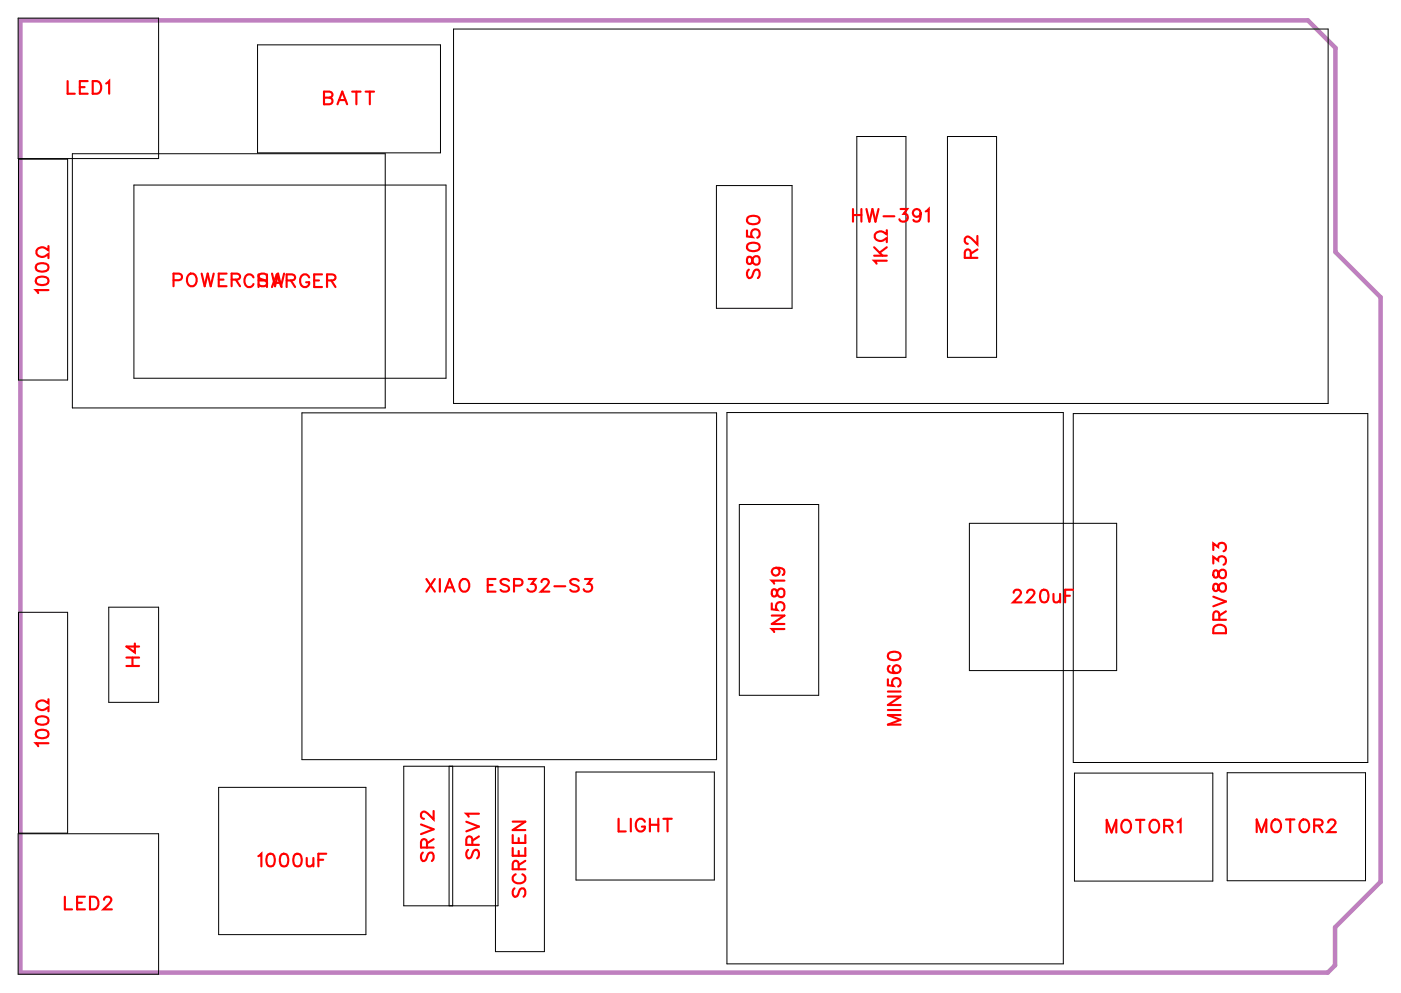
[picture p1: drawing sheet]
<svg xmlns="http://www.w3.org/2000/svg" width="79mm" height="56mm" viewBox="0 0 79 56" stroke-linecap="round" stroke-linejoin="round" font-family="sans-serif">
<path d="M1.1 1.1h72.2l1.6 1.6v11.4l2.5 2.6v32.7l-2.6 2.6v2.1l-.4 .4h-73.3zM77.4 49.4h.1" fill="none" stroke="#bf80bf" stroke-width=".25"/>
<g fill="none" stroke="#000" stroke-width=".06">
<path d="M1 1h7.9v7.9h-7.9zM1 8.9h2.8v12.4h-2.8zM4.1 8.6h17.5v14.3h-17.5zM7.5 10.4h17.5v10.8h-17.5zM14.4 2.5h10.3v6.1h-10.3zM25.4 1.6h49v21h-49zM40.2 10.4h4.2v6.9h-4.2zM48 7.7h2.8v12.3h-2.8zM53.1 7.7h2.8v12.3h-2.8zM1 34.3h2.8v12.4h-2.8zM6.1 34h2.8v5.4h-2.8zM16.9 23.1h23.3v19.5h-23.3z"/>
<path d="M40.7 23.1h18.9v30.9h-18.9zM41.4 28.3h4.5v10.7h-4.5zM54.3 29.3h8.3v8.3h-8.3zM60.2 23.2h16.5v19.5h-16.5zM1 46.7h7.9v7.9h-7.9zM12.3 44.1h8.2v8.3h-8.2zM22.6 43h5.3v7.8h-5.3zM25.2 43v7.8M25.4 43v7.8M27.8 43h2.7v10.3h-2.7zM32.3 43.3h7.7v6h-7.7zM60.2 43.3h7.8v6.1h-7.8z"/>
<path d="M68.8 43.3h7.7v6.1h-7.7z"/>
</g>
<g fill="none" stroke="#f00" stroke-width=".12">
<path d="M2 15.6l.3-.1a.3 .3 0 0 1 .4 .3 .38 .38 0 0 1-.4 .2 .38 .38 0 0 1-.3-.3zM2 14.9l.3-.1a.3 .3 0 0 1 .4 .2 .38 .38 0 0 1-.4 .2 .38 .38 0 0 1-.3-.2zM2.7 16.3h-.7l.1 .1M2.7 13.8v.2a.33 .33 0 0 0-.4-.1 .33 .33 0 0 0-.2 .4l.3 .1 .3-.2v.3M3.8 4.5v.8h.4M4.5 4.9h.2M4.9 4.5h-.4v.8h.4M5.2 4.5h.2a.38 .38 0 0 1 .3 .4 .38 .38 0 0 1-.3 .4h-.2zM6 4.7l.1-.2v.8M9.7 15.7h.4l.1-.3-.5-.1v.7M10.6 15.4a.33 .33 0 0 1 .4 .3 .33 .33 0 0 1-.4 .3l-.1-.2zM11.3 15.3l.2 .7 .1-.7 .2 .7 .2-.7"/>
<path d="M12.3 15.7h.2M12.7 15.3h-.4v.7h.4M13 15.7l.4-.1v-.2l-.4-.1v.7M13.2 15.7l.3 .3M14.2 15.6a.26 .26 0 0 0-.3-.2 .26 .26 0 0 0-.2 .3v.1a.26 .26 0 0 0 .2 .3 .26 .26 0 0 0 .3-.2M14.5 15.4v.7M14.5 15.7h.5M15 15.4v.7M15 15.4l-.2-.1-.3 .1 .1 .2 .4 .2v.1l-.2 .1-.3-.1M15.2 16.1l.3-.7 .3 .7M15.2 15.3l.2 .7 .2-.7 .2 .7 .1-.7M15.3 15.9h.4"/>
<path d="M16.1 15.7h.4v-.3h-.4v.7M16.3 15.7l.2 .4M17.3 15.6a.26 .26 0 0 0-.3-.2 .26 .26 0 0 0-.2 .3v.1a.25 .25 0 0 0 .3 .3 .25 .25 0 0 0 .2-.3h-.1M17.6 15.7h.3M18 15.4h-.4v.7h.4M18.2 5.5h.4v.2l-.1 .1h-.3v-.7l.4 .1v.1l-.1 .2M18.3 15.7h.4l.1-.3h-.5v.7M18.6 15.7l.2 .4M18.9 5.8l.3-.7 .3 .7M19 5.6h.4M19.7 5.1h.5M20 5.1v.7"/>
<path d="M20.5 5.1h.5M20.7 5.1v.7M41.9 12.9v.4h.3a.25 .25 0 0 1 0-.4 .25 .25 0 0 1 .3 .1 .25 .25 0 0 1-.1 .3M41.9 14.4v.4h.1l.3-.4a.24 .24 0 0 1 .3 .2 .24 .24 0 0 1-.3 .2l-.1-.1-.1-.3zM41.9 13.7l.3-.1a.3 .3 0 0 1 .4 .3 .38 .38 0 0 1-.4 .2 .38 .38 0 0 1-.3-.3zM41.9 12.2l.3-.1a.3 .3 0 0 1 .4 .3 .38 .38 0 0 1-.4 .2 .38 .38 0 0 1-.3-.3zM42 15.1l-.1 .2 .1 .3 .1-.1 .3-.4h.1l.1 .2-.1 .3M47.8 11.7v.7M47.8 12.1h.5M48.3 11.7v.7M48.6 11.7l.1 .7 .2-.7 .2 .7 .1-.7M49 14.3h.7"/>
<path d="M49 13.9l.5 .4M49.5 12.1h.6M49.7 14.6h-.7l.1 .2M49.7 12.9v.2a.33 .33 0 0 0-.5-.1 .33 .33 0 0 0-.1 .4l.3 .1 .3-.2v.3M49.7 13.9l-.4 .3M50.5 11.7h.4l-.3 .3a.24 .24 0 0 1 .2 .4 .24 .24 0 0 1-.4-.1M51.6 12a.22 .22 0 0 1-.3 .1 .22 .22 0 0 1-.1-.3 .22 .22 0 0 1 .4 0v.2a.34 .34 0 0 1-.3 .4l-.1-.1M51.9 11.9l.2-.2v.7M54.4 14.5v-.4l-.2-.1-.1 .2v.3h.7M54.8 13.2v.5l-.4-.3-.2-.1-.1 .1v.1l.1 .2M54.8 14l-.4 .2M2.7 39.2v.2a.33 .33 0 0 0-.4-.1 .33 .33 0 0 0-.2 .4l.3 .1 .3-.2v.3"/>
<path d="M7.1 37.3h.7M7.1 36.9h.7M7.4 36.9v.4M7.6 36.1v.5l-.5-.4h.7M23.9 32.5l.5 .7M24.4 32.5l-.5 .7M24.7 32.5v.7M24.9 33.2l.3-.7 .3 .7M25 32.9h.4M25.8 32.6l.1-.1a.33 .33 0 0 1 .4 .3 .33 .33 0 0 1-.4 .3l-.1-.2zM27.3 32.8h.3M27.8 32.5h-.5v.7h.5"/>
<path d="M28.5 32.6l-.1-.1-.3 .1v.1l.4 .3v.1l-.1 .1-.3-.1M28.8 32.8h.4l.1-.3h-.5v.7M29.6 32.5h.4l-.2 .2a.24 .24 0 0 1 .2 .4 .24 .24 0 0 1-.4-.1M30.4 32.6l.1-.1h.1l.2 .1-.1 .2-.4 .4h.5M31.1 32.9h.6M32.4 32.6l-.1-.1-.3 .1v.1l.4 .3v.1l-.1 .1-.3-.1M32.8 32.5h.4l-.2 .2a.24 .24 0 0 1 .1 .4 .24 .24 0 0 1-.4-.1M43.3 33.8v.4h.3a.25 .25 0 0 1 0-.4 .25 .25 0 0 1 .3 .1 .25 .25 0 0 1-.1 .3M43.3 34.5h.7l-.7 .5h.7M43.3 33.1v.3h.1l.3-.4a.24 .24 0 0 1 .3 .2 .24 .24 0 0 1-.3 .3l-.1-.1-.1-.3zM43.5 31.8a.22 .22 0 0 1 .2 .3 .22 .22 0 0 1-.4 .1 .22 .22 0 0 1 .1-.3l.1-.1a.34 .34 0 0 1 .5 .3l-.1 .1M44 35.3h-.7l.1 .1"/>
<path d="M44 32.5h-.7l.1 .2M49.8 38.1v.3h.3a.25 .25 0 0 1 0-.3 .25 .25 0 0 1 .3 0 .25 .25 0 0 1-.1 .4M49.8 39.8h.7M49.8 39h.7l-.7 .5h.7M49.8 38.8h.7M49.8 36.6l.3-.1a.3 .3 0 0 1 .4 .3 .38 .38 0 0 1-.4 .2 .38 .38 0 0 1-.3-.3zM49.9 37.3l-.1 .1a.35 .35 0 0 0 .3 .4 .35 .35 0 0 0 .4-.3 .22 .22 0 0 0-.2-.2 .22 .22 0 0 0-.3 .2 .22 .22 0 0 0 .2 .2M56.8 33.2l.2-.1h.1l.1 .1-.1 .2-.3 .4h.5M57.6 33.2l.1-.1h.1l.2 .1-.1 .2-.4 .4h.5M58.4 33.1h.1a.37 .37 0 0 1 .3 .3 .37 .37 0 0 1-.3 .4 .45 .45 0 0 1-.1-.7zM59 33.3l.1 .4 .2 .1 .1-.2M59.4 33.3v.5"/>
<path d="M59.7 33.4h.3M60.1 33.1h-.4v.7M68 31.6v-.4l.3 .2a.24 .24 0 0 1 .4-.2 .25 .25 0 0 1-.1 .5M68 30.8v-.3l.3 .2a.24 .24 0 0 1 .4-.2 .24 .24 0 0 1-.1 .4M68 33.4l.7 .3-.7 .3M68 32.8v.3h.2l.3-.4a.24 .24 0 0 1 .2 .2 .24 .24 0 0 1-.2 .3l-.2-.1-.1-.3zM68 32v.3l.2 .1 .3-.5a.24 .24 0 0 1 .2 .3 .24 .24 0 0 1-.2 .2l-.2-.1-.1-.3zM68.1 35.1l.2-.1 .3 .1 .1 .4h-.7zM68.3 34.7v-.4h-.2l-.1 .4h.7M68.7 34.3l-.4 .2M2 41l.3-.1a.3 .3 0 0 1 .4 .3 .38 .38 0 0 1-.4 .2 .38 .38 0 0 1-.3-.3zM2 40.3l.3-.1a.3 .3 0 0 1 .4 .2 .38 .38 0 0 1-.4 .2 .38 .38 0 0 1-.3-.2z"/>
<path d="M2.7 41.7h-.7l.1 .1M3.6 50.3v.7h.4M4.3 50.6h.3M4.8 50.3h-.5v.7h.5M5 50.3h.3a.38 .38 0 0 1 .2 .3 .38 .38 0 0 1-.2 .4h-.3zM5.8 50.4l.2-.1h.1l.1 .1-.1 .2-.3 .4h.5M14.5 48l.1-.1v.7M15 47.9h.1a.37 .37 0 0 1 .3 .3 .37 .37 0 0 1-.3 .4 .45 .45 0 0 1-.1-.7zM15.8 47.9h.1a.37 .37 0 0 1 .3 .3 .37 .37 0 0 1-.3 .4 .45 .45 0 0 1-.1-.7zM16.5 47.9h.1a.37 .37 0 0 1 .3 .3 .37 .37 0 0 1-.3 .4 .45 .45 0 0 1-.1-.7zM17.2 48.1v.4l.2 .1 .2-.2M17.6 48.1v.5"/>
<path d="M17.8 48.2h.3M18.3 47.9h-.5v.7M23.6 46.2l.7 .3-.7 .3M23.7 47.8l-.1 .2 .1 .3 .2-.1 .2-.4h.1l.1 .2-.1 .3M23.9 47.5v-.4h-.2l-.1 .4h.7M24.3 45.5v.4l-.3-.3-.3-.1-.1 .1v.2l.2 .1M24.3 47l-.4 .3M26.1 46.1l.7 .2-.7 .3M26.2 47.6l-.1 .2 .1 .3 .2-.1 .2-.3 .1-.1 .1 .2-.1 .3M26.5 47.4l-.1-.4-.2-.1-.1 .5h.7M26.8 45.6h-.7l.2 .2M26.8 46.9l-.3 .2"/>
<path d="M28.7 47.5v.5h.7v-.5M28.7 46.8v.4h.7v-.4M28.7 46.1h.7l-.7 .4h.7M28.8 49.8l-.1 .2 .1 .3 .2-.1 .2-.4h.1l.1 .2-.1 .3M28.9 49a.26 .26 0 0 0-.2 .3 .26 .26 0 0 0 .3 .2h.2a.26 .26 0 0 0 .2-.2 .26 .26 0 0 0-.1-.3M29.1 48.7l-.1-.4h-.2l-.1 .4h.7M29.1 47v.2M29.1 47.7v.3M29.4 48.3l-.3 .2M34.7 45.9v.7h.4M35.4 45.9v.7M36.1 46.1a.26 .26 0 0 0-.3-.2 .26 .26 0 0 0-.2 .3v.1a.25 .25 0 0 0 .3 .3 .25 .25 0 0 0 .2-.3h-.1"/>
<path d="M36.4 45.9v.7M36.4 46.2h.5M36.9 45.9v.7M37.2 45.9h.5M37.4 45.9v.7M50.5 40.1h-.7l.7 .3-.7 .2h.7M62 46.7v-.7l.3 .7 .3-.7v.7M62.9 46.1l.1-.1a.33 .33 0 0 1 .4 .3 .33 .33 0 0 1-.4 .3l-.1-.2zM63.7 46h.4M63.9 46v.7M64.6 46a.33 .33 0 0 1 .4 .3 .33 .33 0 0 1-.4 .3l-.2-.2zM65.3 46.3h.4v-.3h-.4v.7"/>
<path d="M65.5 46.3l.2 .4M66 46.1l.2-.1v.7M70.4 46.6v-.7l.3 .7 .3-.7v.7M71.3 46h.1a.33 .33 0 0 1 .4 .3 .33 .33 0 0 1-.4 .3l-.1-.2zM72.1 45.9h.5M72.3 45.9v.7M72.9 46h.1a.33 .33 0 0 1 .4 .3 .33 .33 0 0 1-.4 .3l-.2-.2zM73.7 46.3l.4-.1v-.2l-.4-.1v.7M73.9 46.3l.2 .3M74.4 46.1l.2-.2h.1l.2 .2-.1 .2-.4 .3h.5"/>
</g>
<g font-size="1.2" fill="#fff">
<text x="3.7" y="5.6">LED1</text>
<text x="18.1" y="6.1">BATT</text>
<text x="3" y="16.5" transform="rotate(-90 3 16.5)">100</text>
<text x="9.7" y="16.3">POWER SW</text>
<text x="13.6" y="16.4">CHARGER</text>
<text x="42.9" y="15.6" transform="rotate(-90 42.9 15.6)">S8050</text>
<text x="47.8" y="12.7">HW-391</text>
<text x="50" y="14.8" transform="rotate(-90 50 14.8)">1K</text>
<text x="55.1" y="14.5" transform="rotate(-90 55.1 14.5)">R2</text>
<text x="23.8" y="33.5">XIAO ESP32-S3</text>
<text x="44.3" y="35.5" transform="rotate(-90 44.3 35.5)">1N5819</text>
<text x="56.7" y="34.1">220uF</text>
<text x="69" y="35.6" transform="rotate(-90 69 35.6)">DRV8833</text>
<text x="3" y="41.9" transform="rotate(-90 3 41.9)">100</text>
<text x="8.1" y="37.4" transform="rotate(-90 8.1 37.4)">H4</text>
<text x="50.8" y="40.7" transform="rotate(-90 50.8 40.7)">MINI560</text>
<text x="34.6" y="46.9">LIGHT</text>
<text x="62" y="47">MOTOR1</text>
<text x="70.4" y="46.9">MOTOR2</text>
<text x="3.6" y="51.3">LED2</text>
<text x="14.4" y="48.9">1000uF</text>
<text x="24.6" y="48.3" transform="rotate(-90 24.6 48.3)">SRV2</text>
<text x="27.1" y="48.2" transform="rotate(-90 27.1 48.2)">SRV1</text>
<text x="29.7" y="50.3" transform="rotate(-90 29.7 50.3)">SCREEN</text>
</g>
</svg>
